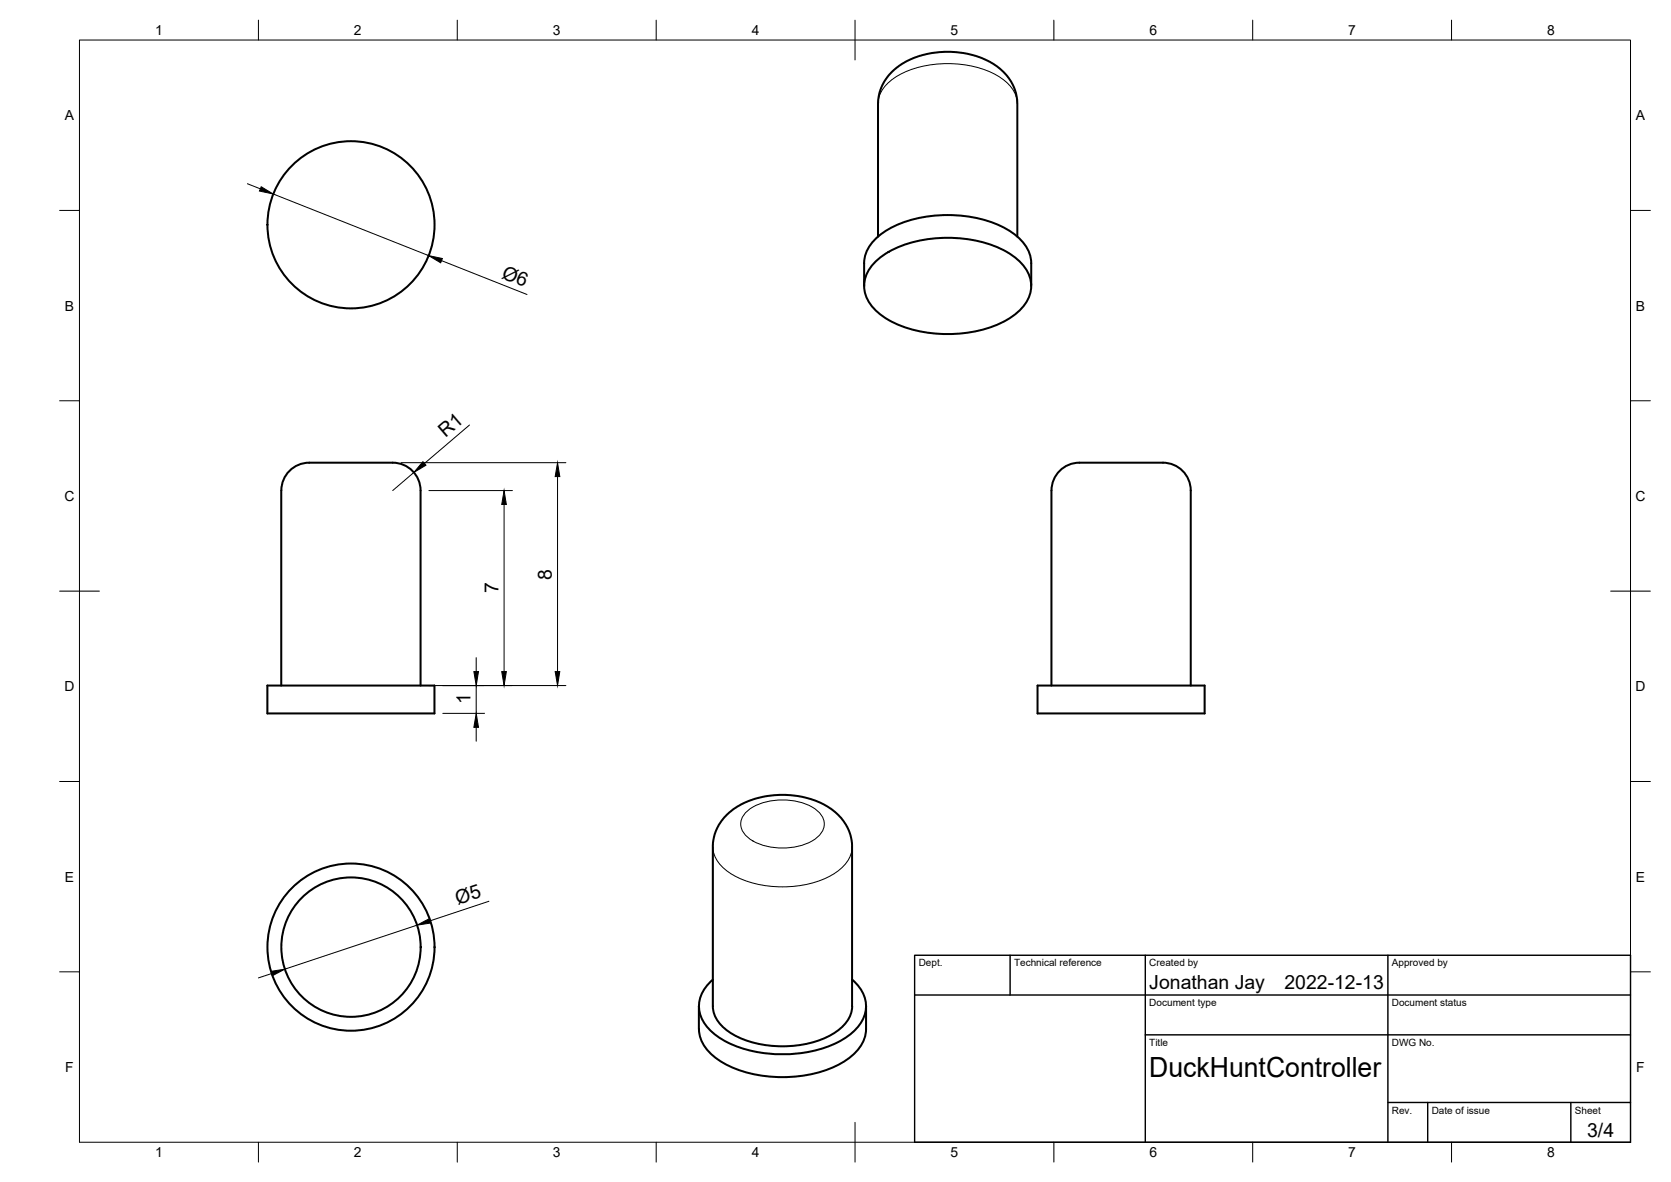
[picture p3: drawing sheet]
<svg xmlns="http://www.w3.org/2000/svg" width="420mm" height="297mm" viewBox="0 0 420 297" stroke-linecap="round" stroke-linejoin="round" font-family="sans-serif">
<!-- layer: Visible -->
<g fill="none" stroke="#000" stroke-width=".51">
<path d="M220.8 59.5v-34.3l.3-1.8 .8-2.2 1.1-1.7 1.6-1.7a21.7 21.7 0 0 1 17.9-4.4 16.1 16.1 0 0 1 11.8 7.3l1.2 2.7 .3 2.7v33.4M217.3 71.9v-5.8a10.1 10.1 0 0 1 5.5-8.1 32.5 32.5 0 0 1 31 0 10.1 10.1 0 0 1 5.5 8.1v5.8M219.7 66.2a24.7 24.7 0 0 1 16.8-6.4 30.3 30.3 0 0 1 18.1 4.4 8.9 8.9 0 0 1 4.3 10 14.1 14.1 0 0 1-8.7 7.6 33.4 33.4 0 0 1-26.8-1.4 10.4 10.4 0 0 1-6.1-8.5 8.2 8.2 0 0 1 2.4-5.7zM77.7 116.3h14.1a52.3 52.3 0 0 1 9 .3 7 7 0 0 1 4.9 6.7v49M77.7 116.3a7 7 0 0 0-7 7v49M67.2 172.3h42v7h-42zM260.9 172.3h42v7h-42zM264.4 172.3v-49a7.2 7.2 0 0 1 8.4-7h12.7a52.3 52.3 0 0 1 8.9 .3 7 7 0 0 1 5 6.7v49M175.7 252.9v5.7M179.2 252.9a9.1 9.1 0 0 0 5.8 7.4 27.4 27.4 0 0 0 24.8-.7 8.6 8.6 0 0 0 4.5-6.7M179.2 252.9l.1-41 .3-1.9 .7-1.8 1.2-2 1.4-1.6a21.5 21.5 0 0 1 17.7-4.5l.8 .1a16 16 0 0 1 11.3 7l1 2.3 .5 2.9v40.5M179.2 246.2a8.1 8.1 0 0 0-2.7 9.9 15.8 15.8 0 0 0 9.4 7.1 33.2 33.2 0 0 0 26.2-2.1 10.1 10.1 0 0 0 5.7-8.3 9 9 0 0 0-3.5-6.6"/>
<path d="M217.8 252.9v5.7a10.1 10.1 0 0 1-5.5 8.1 32.5 32.5 0 0 1-31.1 0 10.1 10.1 0 0 1-5.5-8.1"/>
<circle cx="88.3" cy="56.5" r="21"/>
<circle cx="88.3" cy="238" r="21"/>
<circle cx="88.3" cy="238" r="17.5"/>
</g>
<!-- layer: Visible Narrow -->
<path d="M220.8 26.1a9.1 9.1 0 0 1 5.7-7.5 27.4 27.4 0 0 1 24.8 .7 8.6 8.6 0 0 1 4.5 6.8M179.2 212.8a9.1 9.1 0 0 0 5.8 7.5 27.4 27.4 0 0 0 24.8-.8 8.6 8.6 0 0 0 4.5-6.7M187.5 204.2a14.4 14.4 0 0 1 12.3-2.9 9.2 9.2 0 0 1 7.2 4.5 4.2 4.2 0 0 1-1.8 4.9 15.8 15.8 0 0 1-16.9 0 4.1 4.1 0 0 1-.8-6.5z" fill="none" stroke="#000" stroke-width=".25"/>
<!-- layer: BORDER -->
<g fill="none" stroke="#000" stroke-width=".25">
<path d="M20 10.1h390v276.9h-390zM65 5.1v5M115 5.1v5M165 5.1v5M215 5.1v10M265 5.1v5M315 5.1v5M365 5.1v5M15 52.9h5M410 52.9h5M15 100.7h5M410 100.7h5"/>
<path d="M15 148.6h10M405 148.6h10M15 196.4h5M410 196.4h5M15 244.2h5M410 244.2h5M65 287v5M115 287v5M165 287v5M215 282.1v9.9M265 287v5M315 287v5"/>
<path d="M365 287v5"/>
</g>
<!-- layer: TITLEBLOCK -->
<path d="M230 240.1h180v46.9h-180zM230 250h180M254 240.1v9.9M288 240.1v46.9M349 240.1v46.9M288 260.1h122M349 277.1h61M359 277.1v9.9M395 277.1v9.9" fill="none" stroke="#000" stroke-width=".36"/>
<!-- layer: FD_Dimensions -->
<g fill="none" stroke="#000" stroke-width=".25">
<path d="M62.2 46.2l3.3 1.3M68.7 48.8l39.1 15.4M111 65.5l21.5 8.5M100.8 116.3h41.5M104.1 118.7l-5.4 4.6M118 106.8l-11.3 9.7M140.2 119.8v49M107.8 123.3h21M126.7 126.8v42M107.8 172.3h34.5M111.3 179.3h10.5M119.7 165.3v3.5"/>
<path d="M119.7 172.3v7M119.7 182.8v3.5M104.8 232.5l-33.2 11.1M122.9 226.5l-14.7 4.9M68.3 244.7l-3.3 1.1"/>
</g>
<path d="M65.7 46.9l3 1.9-3.5-.8zM107.8 64.2l3.4 .8-.4 1zM106.3 116l.8 .9-3 1.8zM140.2 116.3l.6 3.5h-1.2zM126.7 123.3l.6 3.5h-1.1zM119.1 168.8h1.2l-.6 3.5zM126.2 168.8h1.1l-.6 3.5zM139.6 168.8h1.2l-.6 3.5zM119.7 179.3l.6 3.5h-1.2zM104.8 232.5l3.2-1.6 .4 1.1zM68.1 244.1l3.5-.5-3.1 1.6z" fill="#000" stroke="#000" stroke-width=".25"/>
<text font-size="7" x="289" y="270.6">DuckHuntController</text>
<g font-size="4.9">
<text x="125.9" y="69.8" transform="rotate(22 125.9 69.8)">Ø6</text>
<text x="112" y="110.1" transform="rotate(-41 112 110.1)">R1</text>
<text x="125.3" y="149.1" transform="rotate(-90 125.3 149.1)">7</text>
<text x="138.7" y="145.6" transform="rotate(-90 138.7 145.6)">8</text>
<text x="118.3" y="177" transform="rotate(-90 118.3 177)">1</text>
<text x="115.1" y="227.5" transform="rotate(-18 115.1 227.5)">Ø5</text>
<text x="289" y="248.5">Jonathan Jay</text>
<text x="323" y="248.5">2022-12-13</text>
<text x="399.1" y="285.7">3/4</text>
</g>
<g font-size="3.5">
<text x="39" y="8.8">1</text>
<text x="89" y="8.8">2</text>
<text x="139" y="8.8">3</text>
<text x="189" y="8.8">4</text>
<text x="239" y="8.8">5</text>
<text x="289" y="8.8">6</text>
<text x="339" y="8.8">7</text>
<text x="389" y="8.8">8</text>
<text x="16.3" y="30.2">A</text>
<text x="411.3" y="30.2">A</text>
<text x="16.3" y="78">B</text>
<text x="411.3" y="78">B</text>
<text x="16.2" y="125.9">C</text>
<text x="411.2" y="125.9">C</text>
<text x="16.2" y="173.7">D</text>
<text x="411.2" y="173.7">D</text>
<text x="16.3" y="221.6">E</text>
<text x="411.3" y="221.6">E</text>
<text x="16.4" y="269.4">F</text>
<text x="411.4" y="269.4">F</text>
<text x="39" y="290.8">1</text>
<text x="89" y="290.8">2</text>
<text x="139" y="290.8">3</text>
<text x="189" y="290.8">4</text>
<text x="239" y="290.8">5</text>
<text x="289" y="290.8">6</text>
<text x="339" y="290.8">7</text>
<text x="389" y="290.8">8</text>
</g>
<g font-size="2.5">
<text x="231" y="242.9">Dept.</text>
<text x="255" y="242.9">Technical reference</text>
<text x="289" y="242.9">Created by</text>
<text x="350" y="242.9">Approved by</text>
<text x="289" y="252.8">Document type</text>
<text x="350" y="252.8">Document status</text>
<text x="289" y="262.9">Title</text>
<text x="350" y="262.9">DWG No.</text>
<text x="350" y="279.9">Rev.</text>
<text x="360" y="279.9">Date of issue</text>
<text x="396" y="279.9">Sheet</text>
</g>
</svg>
